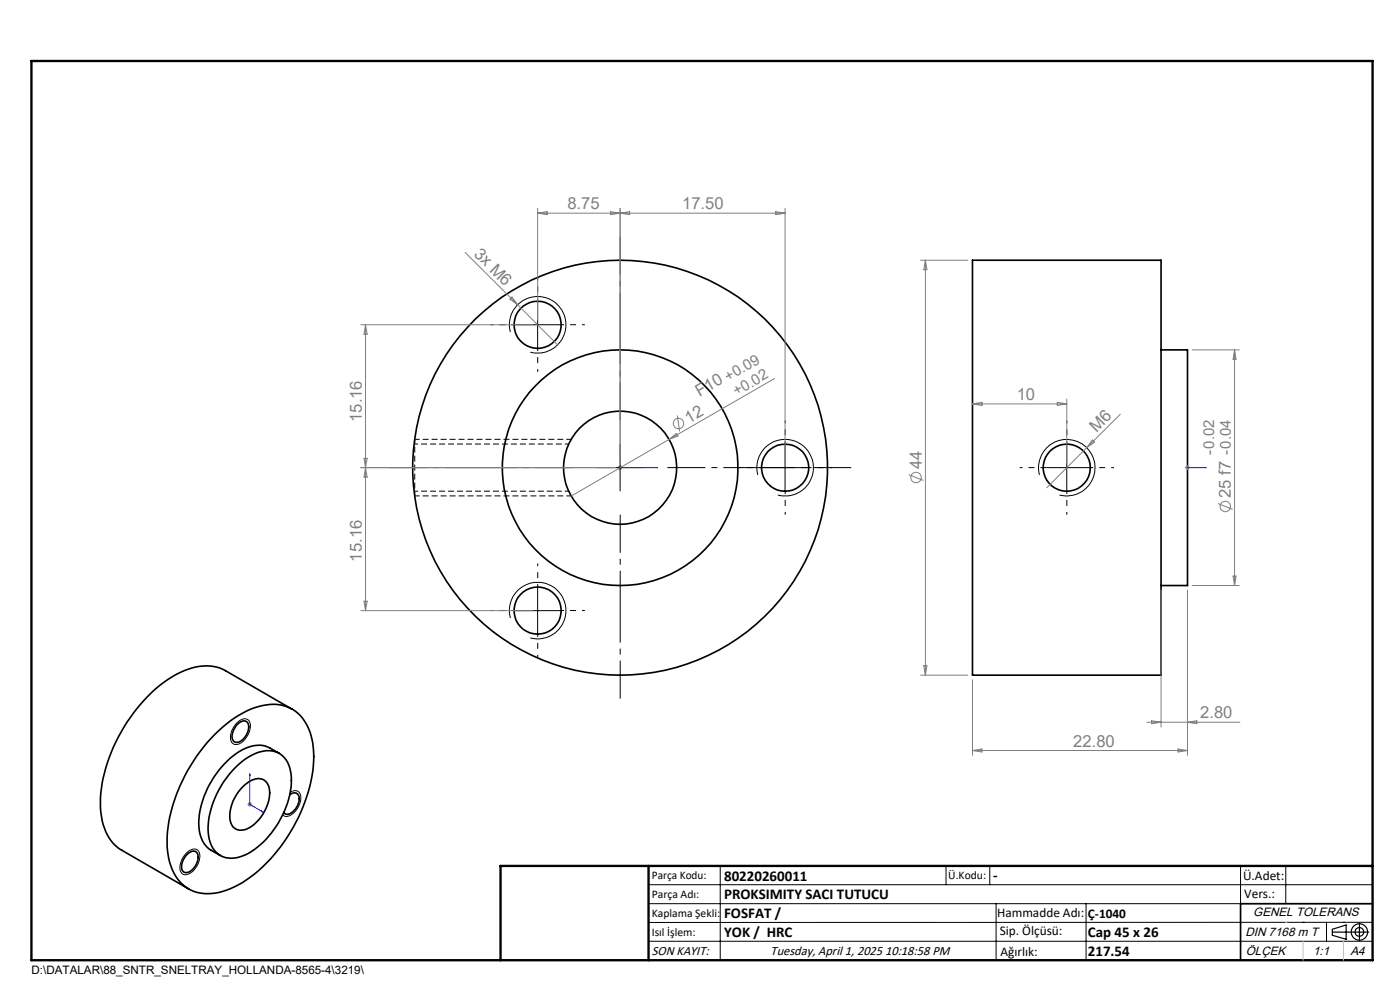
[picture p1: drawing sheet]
<svg xmlns="http://www.w3.org/2000/svg" width="297mm" height="210mm" viewBox="0 0 297 210" stroke-linecap="round" stroke-linejoin="round" font-family="sans-serif">
<path d="M120.7 94.2h-32.8M87.9 104.2h32.8M88 105.2v-12" fill="none" stroke="#000" stroke-width=".21" stroke-dasharray="1.3 .6" stroke-dashoffset=".4" stroke-linecap="butt"/>
<g fill="none" stroke="#000" stroke-width=".35">
<path d="M206.3 55.2h40v88h-40zM246.3 74.2h5.6v50h-5.6M45.5 155.8a19.8 19.8 0 0 1 11.8-6.4 8.1 8.1 0 0 1 8.7 6.6 24.2 24.2 0 0 1-1.8 15.3 33.8 33.8 0 0 1-13.6 16.4 11.2 11.2 0 0 1-10.1 1.1 9.8 9.8 0 0 1-5-8.4 31.7 31.7 0 0 1 6.3-20.1l2.2-2.8zM50.3 153.7a1.46 1.46 0 0 1 2.3-.4 3.2 3.2 0 0 1-2.6 4.2 1.41 1.41 0 0 1-.7-2zM59.2 159.8l-1.9-1.1a6.4 6.4 0 0 0-6.6 .8 19.3 19.3 0 0 0-8.5 15.8 5.9 5.9 0 0 0 2.5 5l2 1.2M62 150.5l-14.2-8.2a9.9 9.9 0 0 0-8.8 0 30.7 30.7 0 0 0-13.9 14 28.2 28.2 0 0 0-3.6 16.8 9.4 9.4 0 0 0 4.4 7.3l14.1 8.2M49.5 163.2a11 11 0 0 1 7.5-4 4.9 4.9 0 0 1 4.7 4.9 18.9 18.9 0 0 1-5.9 14.5 10.4 10.4 0 0 1-6.9 3.5 4.9 4.9 0 0 1-4.7-4.9 18.6 18.6 0 0 1 5.3-14zM51.5 166.9a4.2 4.2 0 0 1 4.3-1.6 3.4 3.4 0 0 1 1.3 4 8.9 8.9 0 0 1-5.1 6.7 2.44 2.44 0 0 1-3.2-2.7 9 9 0 0 1 2.7-6.4zM61.5 168.6a1.18 1.18 0 0 1 1.5-.3 1.18 1.18 0 0 1 .5 1.5 3.3 3.3 0 0 1-2.8 2.9l-.5-.3M39.6 181.4a1.43 1.43 0 0 1 2.2-.4 3.4 3.4 0 0 1-2.2 4.1 1.16 1.16 0 0 1-1.1-1.6l.4-1.1zM291.2 191.7h-28v12"/>
<circle cx="114.1" cy="68.9" r="5"/>
<circle cx="131.5" cy="99.2" r="25"/>
<circle cx="131.6" cy="99.2" r="44"/>
<circle cx="131.6" cy="99.2" r="12"/>
<circle cx="166.6" cy="99.2" r="5"/>
<circle cx="226.3" cy="99.2" r="5"/>
<circle cx="114" cy="129.5" r="5"/>
</g>
<g fill="none" stroke="#808080" stroke-width=".21">
<path d="M98.7 53.5l11.1 11.2M114.1 45.2h52.4M114.1 44.2v23.7M114.1 45.2l2-.3v.6zM129.5 44.9l4.1 .6v-.6l-4.1 .6zM131.6 44.2v54M164.6 44.9l1.9 .3-1.9 .3zM166.5 44.2v54M195.3 55.2h10M196.3 55.2v88M196.3 55.2l.3 2h-.6zM76.6 68.9h36.5"/>
<path d="M77.5 68.9v60.6M77.5 68.9l.4 2h-.7zM108.6 63l1.2 1.7-1.6-1.2zM109.8 64.7l8.5 8.5M252.9 74.2h10M261.9 74.2v50M261.9 74.2l.3 2h-.6zM76.6 99.2h54M77.2 97.2h.7l-.4 2zM77.5 99.2l.4 2h-.7zM131.1 99.2h.9M131.2 98.8l.7 .7"/>
<path d="M131.6 98.7v1M131.9 98.8l-.7 .7M142 93.2l-20.8 12M142 93.2l1.5-1.3 .3 .6zM143.7 88.2l.5 3.3M164.3 80.3l-22.3 12.9M206.3 85.7h20M206.3 85.7l2-.4v.7zM224.3 85.3l2 .4-2 .3zM226.3 84.7v13.5M230.5 95l-8.4 8.5M231.7 93.3l.5 .5-1.7 1.2z"/>
<path d="M237.7 87.9l-7.2 7.1M251.4 99.2h1M251.6 98.8l.7 .7M251.9 98.7v1M252.3 98.8l-.7 .7M192.8 100.7l3.1 1.2M258.4 106.8l3.1 1.2M76.6 129.5h36.5M77.2 127.5h.7l-.4 2zM246.3 125.2v29M251.9 125.2v35M252.9 124.2h10"/>
<path d="M261.6 122.2h.6l-.3 2zM195.3 143.2h10M196 141.2h.6l-.3 2zM206.3 159.2l2-.3v.6zM206.3 144.2v16M206.3 159.2h45.6M243.3 153.2h19.7M244.3 152.9l2 .3-2 .3zM249.9 158.9l2 .3-2 .3zM251.9 153.2l2-.3v.6zM52.5 170.6h1M52.6 170.3l.7 .7"/>
<path d="M53 170.1v1M53.3 170.3l-.7 .7"/>
<circle cx="143.9" cy="89.8" r="1.1"/>
<circle cx="194.3" cy="101.3" r="1.11"/>
<circle cx="259.9" cy="107.4" r="1.12"/>
</g>
<g fill="none" stroke="#000" stroke-width=".21">
<path d="M108.3 70.4a6 6 0 0 1 5.3-7.5 6 6 0 0 1 6.4 6.6 6 6 0 0 1-7.5 5.2M109 68.9h10.1M114.1 63.9v10M126.5 99.2h10.1M131.6 94.2v10M161.6 99.2h10M166.5 94.2v10M221.3 99.2h10M226.3 94.2v10M160.8 100.7a6 6 0 0 1 5.3-7.5 6 6 0 0 1 6.5 6.6 6 6 0 0 1-7.6 5.2M220.5 100.7a6 6 0 0 1 5.3-7.5 6 6 0 0 1 6.5 6.6 6 6 0 0 1-7.5 5.2M108.3 131.1a6 6 0 0 1 5.2-7.6 6 6 0 0 1 6.5 6.5 6 6 0 0 1-7.5 5.3"/>
<path d="M109 129.5h10.1M114.1 124.5v10M50.1 153.5a2.11 2.11 0 0 1 2.6-.8 3.1 3.1 0 0 1-.5 3.9 2.45 2.45 0 0 1-2.6 1.2 2.39 2.39 0 0 1-.2-3.2zM61.6 168.1a1.34 1.34 0 0 1 1.6-.3 1.34 1.34 0 0 1 .6 1.6 4.2 4.2 0 0 1-3 3.8l-.8-.3M39.7 180.9a1.63 1.63 0 0 1 2.4-.4 3.9 3.9 0 0 1-1.5 4.6 1.4 1.4 0 0 1-2.3-.3 4.1 4.1 0 0 1 1.4-3.9zM137.6 187.7h153.6M137.6 191.7h153.6M137.6 199.7h153.6M152.8 183.7v20M200.7 183.7v4M210 183.7v4M211.3 191.7v12"/>
<path d="M230.4 191.7v12M263.2 183.7v20M272.8 183.7v8M276.4 195.6h.1M281.4 195.6v4.1M285 195.6h.1M291.2 195.6l-153.6 .1"/>
</g>
<g fill="none" stroke="#000" stroke-width=".25">
<path d="M282.6 197.7h7.8M282.6 197.1l3-.9v3l-3-.8zM288.4 195.8v3.8M106.2 203.7h185"/>
<circle cx="288.4" cy="197.7" r="1.74"/>
<circle cx="288.4" cy="197.7" r=".93"/>
</g>
<path d="M131.4 99.2h.3zM131.6 99.2h.1M131.6 99.2h8M139.6 99.2h-.5h.5M251.8 99.2h.2zM251.9 99.2h.1M251.9 99.2h4M255.9 99.2h-.4h.4M53 164.1l.1 .4-.2-.1zM53 164.1v6.5l2.8 1.7M55.5 172l.3 .3-.3-.1z" fill="none" stroke="#00f" stroke-width=".21"/>
<g fill="none" stroke="#000" stroke-width=".21" stroke-dasharray="15.2 1.3 1.3 1.3" stroke-dashoffset="14.6" stroke-linecap="butt">
<path d="M109.1 68.9h-5M114.1 63.9v-5M114.1 73.9v5M119.1 68.9h5M161.6 99.2h-5M166.6 94.2v-5M171.6 99.2h5M221.3 99.2h-5M226.3 94.2v-5M231.3 99.2h5M166.6 104.2v5M226.3 104.2v5"/>
<path d="M109.1 129.5h-5M114.1 124.5v-5M114.1 134.5v5M119.1 129.5h5"/>
</g>
<path d="M121.2 93.2h-33.2M88 105.2h33.2" fill="none" stroke="#000" stroke-width=".21" stroke-dasharray="1.3 .6" stroke-dashoffset=".2" stroke-linecap="butt"/>
<path d="M121.6 99.2h-39M131.6 89.2v-39M141.6 99.2h39M131.6 109.2v39" fill="none" stroke="#000" stroke-width=".21" stroke-dasharray="15.2 1.3 1.3 1.3" stroke-dashoffset="7.2" stroke-linecap="butt"/>
<path d="M6.7 12.9h284.5v190.8h-284.5zM137.6 183.7v20M291.2 183.7h-185v20" fill="none" stroke="#000" stroke-width=".5"/>
<path d="M276.4 199.7v4M285 199.7v4" fill="none" stroke="#c0c0c0" stroke-width=".21"/>
<path d="M272.8 195.6h.1" fill="none" stroke="#c0c0c0" stroke-width=".25"/>
<g fill="#00f">
<path d="M131.4 99.2h.3zM139.1 99.2h.5z"/>
<path d="M255.5 99.2h.4zM251.8 99.2h.2z"/>
<path d="M55.5 172l.3 .3-.3-.1zM53 164.1l.1 .4-.2-.1z"/>
</g>
<g font-size="3.5" fill="#808080">
<text x="120.4" y="44.4">8.75</text>
<text x="144.7" y="44.4">17.50</text>
<text x="100.4" y="54.1" transform="rotate(45 100.4 54.1)">3x M6</text>
<text x="76.8" y="89.5" transform="rotate(-90 76.8 89.5)">15.16</text>
<text x="146.1" y="89.9" transform="rotate(-30 146.1 89.9)">12</text>
<text x="148.4" y="84.1" transform="rotate(-30 148.4 84.1)">F10 +0.09</text>
<text x="215.7" y="84.9">10</text>
<text x="232.6" y="91.8" transform="rotate(-45 232.6 91.8)">M6</text>
<text x="195.5" y="99.5" transform="rotate(-90 195.5 99.5)">44</text>
<text x="261.1" y="105.6" transform="rotate(-90 261.1 105.6)">25 f7 -0.04</text>
<text x="76.8" y="119.1" transform="rotate(-90 76.8 119.1)">15.16</text>
<text x="254.6" y="152.4">2.80</text>
<text x="227.7" y="158.4">22.80</text>
</g>
<g font-size="3.2" fill="#808080">
<text x="156.3" y="84" transform="rotate(-30 156.3 84)">+0.02</text>
<text x="257.6" y="96.6" transform="rotate(-90 257.6 96.6)">-0.02</text>
</g>
<g font-size="3.2">
<text x="153.6" y="190.8">PROKSIMITY SACI TUTUCU</text>
<text x="153.6" y="186.8">80220260011</text>
<text x="210.7" y="186.6">-</text>
<text x="153.6" y="194.8">FOSFAT /</text>
<text x="153.6" y="198.8">YOK / HRC</text>
<text x="230.8" y="198.7">Cap 45 x 26</text>
<text x="230.8" y="202.8">217.54</text>
</g>
<g font-size="2.8">
<text x="263.7" y="186.7">Ü.Adet:</text>
<text x="263.9" y="190.5">Vers.:</text>
<text x="211.5" y="194.5">Hammadde Adı:</text>
<text x="230.8" y="194.7">Ç-1040</text>
<text x="138.3" y="202.6">SON KAYIT:</text>
<text x="163.5" y="202.6">Tuesday, April 1, 2025 10:18:58 PM</text>
<text x="212.1" y="198.4">Sip. Ölçüsü:</text>
<text x="212.2" y="202.7">Ağırlık:</text>
</g>
<g font-size="2.6">
<text x="265.9" y="194.4">GENEL TOLERANS</text>
<text x="264.2" y="198.5">DIN 7168 m T</text>
<text x="264.3" y="202.6">ÖLÇEK</text>
<text x="278.5" y="202.6">1:1</text>
<text x="286.5" y="202.6">A4</text>
</g>
<g font-size="2.5">
<text x="138.3" y="186.4">Parça Kodu:</text>
<text x="138.3" y="190.5">Parça Adı:</text>
<text x="201.2" y="186.5">Ü.Kodu:</text>
<text x="138.3" y="194.5">Kaplama Şekli:</text>
<text x="138.3" y="198.6">Isıl İşlem:</text>
<text x="6.7" y="206.7">D:\DATALAR\88_SNTR_SNELTRAY_HOLLANDA-8565-4\3219\</text>
</g>
</svg>
